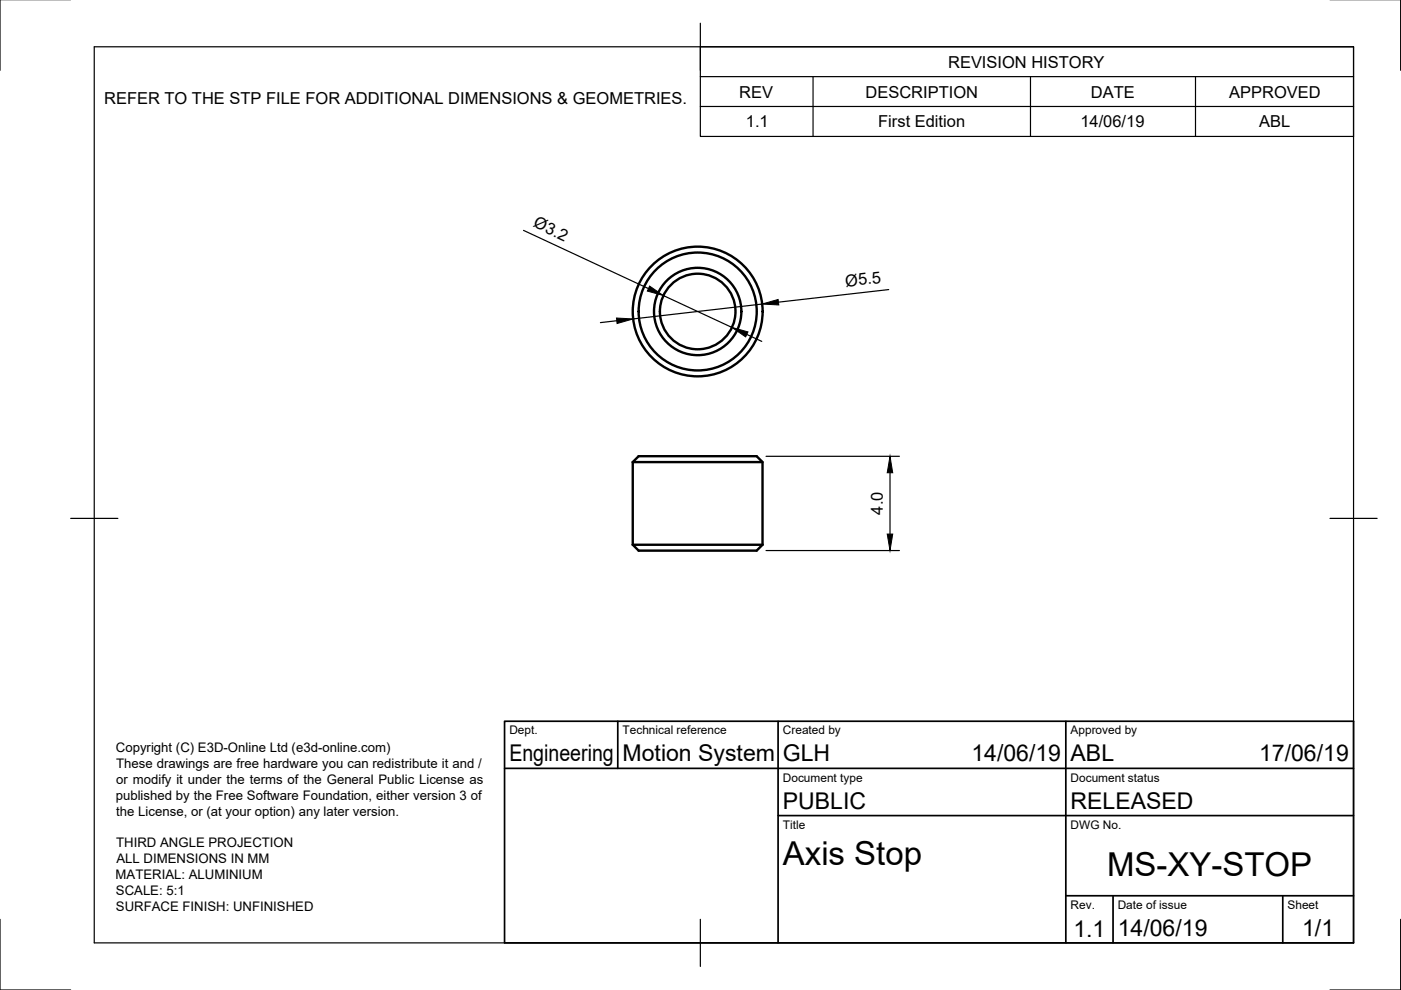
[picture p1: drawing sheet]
<svg xmlns="http://www.w3.org/2000/svg" width="297mm" height="210mm" viewBox="0 0 297 210" stroke-linecap="round" stroke-linejoin="round" font-family="sans-serif">
<!-- layer: Visible -->
<g fill="none" stroke="#000" stroke-width=".51">
<path d="M134.2 98l1.2-1.3h25l1.3 1.3v17.5M134.2 98h27.5M134.2 98v17.5M134.2 115.5l1.2 1.2h25l1.3-1.2M134.2 115.5h27.5"/>
<circle cx="147.9" cy="66" r="12.5"/>
<circle cx="147.9" cy="66" r="9.3"/>
<circle cx="147.9" cy="66" r="8"/>
<circle cx="147.9" cy="66" r="13.8"/>
</g>
<!-- layer: Border -->
<path d="M0 -.1v15M297 -.1v15M20 9.9h267v190h-267zM148.5 4.9v10M15 109.9h10M282 109.9h10M0 194.9v15h15M148.5 194.9v10M297 194.9v15h-15" fill="none" stroke="#000" stroke-width=".25"/>
<!-- layer: TitleBlock -->
<path d="M107 152.9h180v47h-180zM131 152.9v10M165 152.9v47M226 152.9v47M107 162.9h180M165 172.9h122M226 189.9h61M236 189.9v10M272 189.9v10" fill="none" stroke="#000" stroke-width=".36"/>
<!-- layer: BOM -->
<path d="M148.5 9.9h138.5v19h-138.5zM148.5 16.2h138.5M172.4 16.2v12.7M218.5 16.2v12.7M253.5 16.2v12.7M148.5 22.6h138.5" fill="none" stroke="#000" stroke-width=".25"/>
<!-- layer: Dimensions -->
<path d="M111 48.8l26.5 12.4M130.8 68l-3.5 .4M140.7 62.7l14.5 6.7M158.3 70.9l3.2 1.5M161.6 64.5l-27.3 3.1M188.4 61.4l-23.3 2.7M162.4 96.7h28.3M162.4 116.7h28.3M188.7 100.2v13" fill="none" stroke="#000" stroke-width=".25"/>
<path d="M130.7 67.4l3.6 .2-3.5 1zM137.7 60.7l3 2-3.5-1zM155.2 69.4l3.4 1-.5 1zM161.6 64.5l3.4-1 .1 1.2zM188.7 96.7l.6 3.5h-1.2zM188.1 113.2h1.2l-.6 3.5z" fill="#000" stroke="#000" stroke-width=".21"/>
<g font-size="7">
<text x="166" y="183.4">Axis Stop</text>
<text x="234.7" y="185.8">MS-XY-STOP</text>
</g>
<g font-size="4.9">
<text x="108" y="161.4">Engineering</text>
<text x="132" y="161.4">Motion System</text>
<text x="166" y="161.4">GLH</text>
<text x="206" y="161.4">14/06/19</text>
<text x="227" y="161.4">ABL</text>
<text x="267" y="161.4">17/06/19</text>
<text x="166" y="171.4">PUBLIC</text>
<text x="227" y="171.4">RELEASED</text>
<text x="227.6" y="198.6">1.1</text>
<text x="237" y="198.4">14/06/19</text>
<text x="276.1" y="198.6">1/1</text>
</g>
<g font-size="3.5">
<text x="201" y="14.3">REVISION HISTORY</text>
<text x="22.1" y="22.2">REFER TO THE STP FILE FOR ADDITIONAL DIMENSIONS &amp; GEOMETRIES.</text>
<text x="156.7" y="20.7">REV</text>
<text x="183.5" y="20.7">DESCRIPTION</text>
<text x="231.3" y="20.7">DATE</text>
<text x="260.6" y="20.7">APPROVED</text>
<text x="158.1" y="27">1.1</text>
<text x="186.2" y="27">First Edition</text>
<text x="229.1" y="27">14/06/19</text>
<text x="267" y="27">ABL</text>
<text x="112.9" y="48" transform="rotate(25 112.9 48)">Ø3.2</text>
<text x="179.4" y="60.8" transform="rotate(-6 179.4 60.8)">Ø5.5</text>
<text x="187.2" y="109.1" transform="rotate(-90 187.2 109.1)">4.0</text>
</g>
<g font-size="2.8">
<text x="24.6" y="159.4">Copyright (C) E3D-Online Ltd (e3d-online.com)</text>
<text x="24.6" y="166.2">or modify it under the terms of the General Public License as</text>
<text x="24.6" y="162.8">These drawings are free hardware you can redistribute it and /</text>
<text x="24.5" y="169.6">published by the Free Software Foundation, either version 3 of</text>
<text x="24.7" y="172.9">the License, or (at your option) any later version.</text>
<text x="24.6" y="179.6">THIRD ANGLE PROJECTION</text>
<text x="24.7" y="183">ALL DIMENSIONS IN MM</text>
<text x="24.5" y="186.3">MATERIAL: ALUMINIUM</text>
<text x="24.6" y="189.7">SCALE: 5:1</text>
<text x="24.6" y="193.1">SURFACE FINISH: UNFINISHED</text>
</g>
<g font-size="2.5">
<text x="108" y="155.7">Dept.</text>
<text x="132" y="155.7">Technical reference</text>
<text x="166" y="155.7">Created by</text>
<text x="227" y="155.7">Approved by</text>
<text x="166" y="165.7">Document type</text>
<text x="227" y="165.7">Document status</text>
<text x="166" y="175.7">Title</text>
<text x="227" y="175.7">DWG No.</text>
<text x="227" y="192.7">Rev.</text>
<text x="237" y="192.7">Date of issue</text>
<text x="273" y="192.7">Sheet</text>
</g>
</svg>
